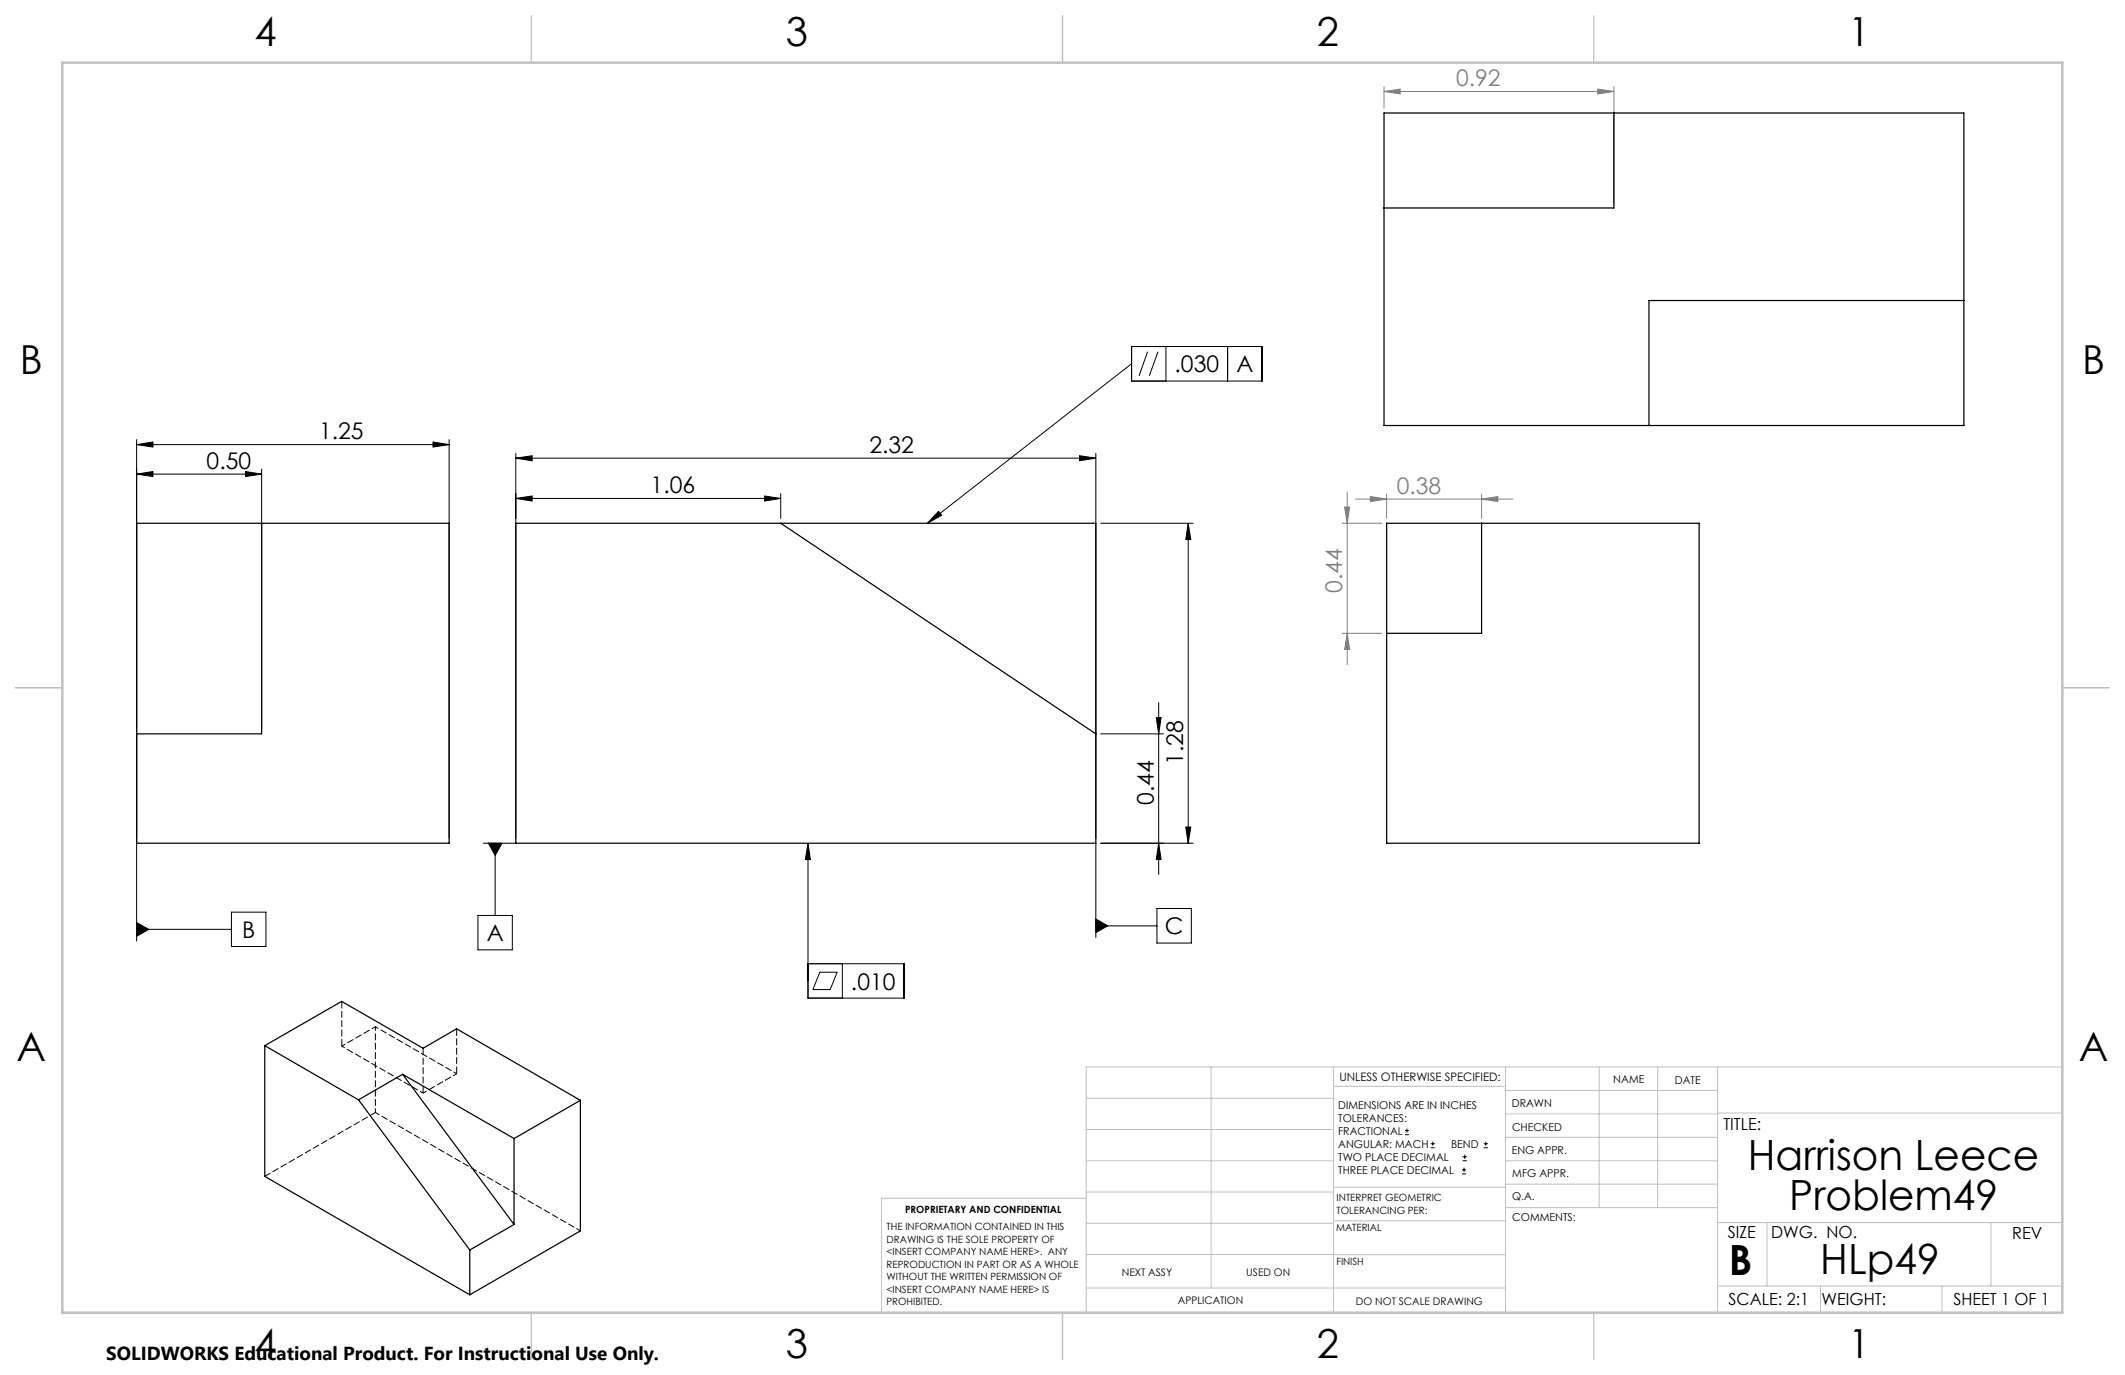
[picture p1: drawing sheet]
<svg xmlns="http://www.w3.org/2000/svg" width="432mm" height="279mm" viewBox="0 0 432 279" stroke-linecap="round" stroke-linejoin="round" font-family="sans-serif">
<g fill="none" stroke="#000" stroke-width=".2">
<path d="M229.9 70.4h26.5v7h-26.5zM229.9 73.9l-41.4 32.4M233.2 71.5l-1.7 4.9M235.3 71.5l-1.8 4.9M236.9 70.4v7M249.4 70.4v7M27.8 90.3l3.3-.5v1zM27.8 96.3l3.3-.5v1zM27.8 89.3v101.9M27.8 90.3h63.5M27.8 96.3h25.4M49.9 95.8l3.3 .5-3.3 .5z"/>
<path d="M53.2 95.3v52.8M88 89.8l3.3 .5-3.3 .5zM91.3 89.3v81.1M104.8 93.1l3.3-.5v1zM104.8 92.1v78.3M104.8 93.1h117.9M219.4 92.6l3.3 .5-3.3 .5zM222.7 92.1v78.3M104.8 101.3l3.3-.5v1zM104.8 101.3h53.8M155.4 100.8l3.2 .5-3.2 .5zM158.6 100.3v5"/>
<path d="M190.7 103.9l.6 .8-2.8 1.6zM223.7 106.3h18.7M241.4 106.3v65M241.4 106.3l.6 3.3h-1.1zM223.7 149.1h12.7M235 145.8h.9l-.5 3.3zM235.4 142.8v34.9M98.2 171.3h6.6M99.2 171.3h2.8l-1.4 2.5zM100.6 171.3v14.7M164.2 171.3l.5 3.4h-1zM164.2 171.3v31.5h19.5v-7h-19.5"/>
<path d="M222.7 171.3v19.2M223.7 171.3h18.7M235.4 171.3l.5 3.4h-.9zM240.9 168.1h1.1l-.6 3.2zM27.8 187.5l2.4 1.3-2.4 1.5zM27.8 188.8h19.2M47 185.3h7v7h-7zM97.1 186h7v7h-7zM166.6 197.6h3.5l-1.4 3.5h-3.5zM171.2 195.8v7M222.7 186.7l2.4 1.4-2.4 1.4zM222.7 188.1h12.4"/>
<path d="M235.1 184.6h7v7h-7zM285.5 230.6h.8M285.5 229.7h.8M285.9 229.3v.9M290.7 233.2h.8M290.7 232.4h.8M291.1 232v.8M297.1 238.5h.8M297.1 237.7h.8M297.2 235.9h.9M297.2 235.1h.9M297.5 237.3v.8"/>
<path d="M297.6 234.6v.9M301.5 233.2h.8M301.5 232.4h.8M301.9 232v.8"/>
</g>
<g fill="none" stroke="#808080" stroke-width=".2">
<path d="M281.2 18.6l3.3-.5v1zM281.2 17.6v4.4M281.2 18.6h46.7M324.7 18.1l3.2 .5-3.2 .5zM327.9 17.6v23.7M273.8 100v35M272.7 106.3h8.1M273.2 103h1l-.4 3.3zM275.4 101.4h32M278.4 100.9l3.4 .5-3.4 .5zM281.8 100.4v4.9M301.1 101.4l3.3-.5v1z"/>
<path d="M301.1 100.4v4.9M272.7 128.7h8.1M273.8 128.7l.4 3.3h-1z"/>
</g>
<g fill="none" stroke="#c0c0c0" stroke-width=".2">
<path d="M246.1 216.8v44.9M271 216.8v49.9M305.9 216.8v49.9M324.9 216.8v28.6M336.8 216.8v28.6M349 216.8v49.9M419.1 216.8h-198.4v49.9M220.7 235.9h50.3M220.7 229.5h50.3M220.7 223.2h50.3M271 220.7h34.9M305.9 231.1h43.1"/>
<path d="M305.9 226.3h43.1M305.9 221.6h43.1M305.9 235.9h43.1M349 226.2h70.1M220.7 248.6h50.3M220.7 242.2h50.3M220.7 254.9h50.3M220.7 243.5h-41.6v23.2M271 255h34.9M271 248.1h35M271 241.2h35M305.9 240.6h43.1"/>
<path d="M306 245.4h43M349 248.4h70.1M359.1 248.4v12.9M404.6 248.4v12.9M220.7 261.7h85.2M349 261.3h70.1M369.9 261.3v5.4M394.6 261.3v5.4"/>
</g>
<path d="M108 3.2v9.5M215.9 3.2v9.5M323.8 3.2v9.5M3.1 139.7h9.6M419.1 139.7h9.5M108 266.7v9.6M215.9 266.7v9.6M323.8 266.7v9.6" fill="none" stroke="#c0c0c0" stroke-width=".25"/>
<path d="M12.7 12.7h406.4v254h-406.4z" fill="none" stroke="#c0c0c0" stroke-width=".5"/>
<g fill="#000">
<path d="M104.8 93.1l3.3-.5v1zM219.4 92.6l3.3 .5-3.3 .5zM104.8 101.3l3.3-.5v1zM155.4 100.8l3.2 .5-3.2 .5zM27.8 90.3l3.3-.5v1zM88 89.8l3.3 .5-3.3 .5zM27.8 96.3l3.3-.5v1zM49.9 95.8l3.3 .5-3.3 .5z"/>
<path d="M235 145.8h.9l-.5 3.3zM235.4 171.3l.5 3.4h-.9z"/>
<path d="M164.2 171.3l.5 3.4h-1zM190.7 103.9l.6 .8-2.8 1.6zM99.2 171.3l1.4 2.5 1.4-2.5zM222.7 186.7l2.4 1.4-2.4 1.4zM27.8 187.5l2.4 1.3-2.4 1.5z"/>
<path d="M240.9 168.1h1.1l-.6 3.2zM241.4 106.3l.6 3.3h-1.1z"/>
</g>
<g fill="#808080">
<path d="M281.2 18.6l3.3-.5v1zM324.7 18.1l3.2 .5-3.2 .5zM278.4 100.9l3.4 .5-3.4 .5zM301.1 101.4l3.3-.5v1z"/>
<path d="M273.8 128.7l.4 3.3h-1zM273.2 103h1l-.4 3.3z"/>
</g>
<g fill="none" stroke="#000" stroke-width=".25">
<path d="M281.2 23h117.9v63.5h-117.9zM327.9 23v19.3h-46.7M399.1 61.1h-64v25.4M27.8 106.3h63.5v65h-63.5zM53.2 106.3v42.8h-25.4M104.8 106.3h117.9v65h-117.9zM158.6 106.3l64.1 42.8M281.8 106.3h63.5v65h-63.5zM301.1 106.3v22.4h-19.3M53.8 212.5v26.5l41.7 24.1M53.8 212.5l19 11M53.8 212.5l15.6-9 16.6 9.5 6.8-3.9 25.1 14.5"/>
<path d="M81.8 218.3l-9 5.2M81.8 218.3l22.7 30.5M81.8 218.3l22.7 13.1M72.8 223.5l22.7 30.5M104.5 231.4v17.4M117.9 223.6l-13.4 7.8M117.9 223.6v26.5l-22.4 13M95.5 254v9.1M104.5 248.8l-9 5.2"/>
</g>
<path d="M117.9 250.1l-41.6-24" fill="none" stroke="#000" stroke-width=".2" stroke-dasharray="1.3 .6" stroke-dashoffset=".4"/>
<path d="M69.4 212.6v-9.1M92.8 218.2v-9.2M86 222.1v-9.1" fill="none" stroke="#000" stroke-width=".2" stroke-dasharray="1.3 .6" stroke-dashoffset="-.1"/>
<path d="M76.3 226.1l-22.5 12.9" fill="none" stroke="#000" stroke-width=".2" stroke-dasharray="1.3 .6" stroke-dashoffset=".1"/>
<path d="M76.3 208.6v17.5M76.3 208.6l-6.9 4M86 222.1l6.8-3.9" fill="none" stroke="#000" stroke-width=".2" stroke-dasharray="1.3 .6" stroke-dashoffset=".5"/>
<path d="M69.4 212.6l16.6 9.5M92.8 218.2l-16.5-9.6" fill="none" stroke="#000" stroke-width=".2" stroke-dasharray="1.3 .6" stroke-dashoffset=".6"/>
<g font-size="8.5">
<text x="355.2" y="237.7">Harrison Leece</text>
<text x="363.6" y="245.8">Problem49</text>
<text x="351.3" y="259">B</text>
<text x="369.9" y="258.9">HLp49</text>
</g>
<g font-size="8.1">
<text x="51.7" y="9.3">4</text>
<text x="159.7" y="9.3">3</text>
<text x="267.6" y="9.3">2</text>
<text x="375.6" y="9.3">1</text>
<text x="4" y="76">B</text>
<text x="423.1" y="76">B</text>
<text x="3.3" y="215.7">A</text>
<text x="422.4" y="215.7">A</text>
<text x="51.7" y="276">4</text>
<text x="159.7" y="276">3</text>
<text x="267.6" y="276">2</text>
<text x="375.6" y="276">1</text>
</g>
<g font-size="4.7" fill="#808080">
<text x="295.9" y="17.6">0.92</text>
<text x="283.8" y="100.4">0.38</text>
<text x="272.7" y="120.5" transform="rotate(-90 272.7 120.5)">0.44</text>
</g>
<g font-size="4.7">
<text x="238.7" y="75.7">.030</text>
<text x="251.2" y="75.7">A</text>
<text x="64.8" y="89.3">1.25</text>
<text x="42" y="95.3">0.50</text>
<text x="176.7" y="92.1">2.32</text>
<text x="132.2" y="100.3">1.06</text>
<text x="240.5" y="155.4" transform="rotate(-90 240.5 155.4)">1.28</text>
<text x="234.5" y="163.5" transform="rotate(-90 234.5 163.5)">0.44</text>
<text x="49.2" y="190.6">B</text>
<text x="98.9" y="191.2">A</text>
<text x="236.7" y="189.9">C</text>
<text x="172.9" y="201.1">.010</text>
</g>
<text font-size="3.8" x="21.6" y="276.3">SOLIDWORKS Educational Product. For Instructional Use Only.</text>
<g font-size="3.4">
<text x="350.2" y="229.5">TITLE:</text>
<text x="351.1" y="251.6">SIZE</text>
<text x="359.9" y="251.6">DWG. NO.</text>
<text x="408.9" y="251.7">REV</text>
<text x="351.2" y="265.2">SCALE: 2:1</text>
<text x="370.1" y="265.3">WEIGHT:</text>
<text x="396.9" y="265.2">SHEET 1 OF 1</text>
</g>
<text font-size="2.4" x="272.2" y="219.7">UNLESS OTHERWISE SPECIFIED:</text>
<g font-size="2.2">
<text x="327.8" y="220.1">NAME</text>
<text x="340.3" y="220.2">DATE</text>
<text x="271.9" y="225.3">DIMENSIONS ARE IN INCHES</text>
<text x="271.9" y="227.9">TOLERANCES:</text>
<text x="307.2" y="224.9">DRAWN</text>
<text x="271.9" y="230.6">FRACTIONAL</text>
<text x="271.9" y="233.2">ANGULAR: MACH</text>
<text x="294.9" y="233.2">BEND</text>
<text x="307.3" y="229.8">CHECKED</text>
<text x="271.9" y="235.9">TWO PLACE DECIMAL</text>
<text x="271.9" y="238.5">THREE PLACE DECIMAL</text>
<text x="307.2" y="234.5">ENG APPR.</text>
<text x="307.3" y="239.2">MFG APPR.</text>
<text x="307.3" y="243.9">Q.A.</text>
<text x="307.3" y="248.1">COMMENTS:</text>
</g>
<g font-size="2.1">
<text x="227.9" y="259.2">NEXT ASSY</text>
<text x="253.3" y="259.2">USED ON</text>
<text x="239.3" y="265">APPLICATION</text>
<text x="275.5" y="265.1">DO NOT SCALE DRAWING</text>
</g>
<g font-size="2">
<text x="271.6" y="244.1">INTERPRET GEOMETRIC</text>
<text x="180.2" y="250">THE INFORMATION CONTAINED IN THIS</text>
<text x="183.9" y="246.4">PROPRIETARY AND CONFIDENTIAL</text>
<text x="271.5" y="250.2">MATERIAL</text>
<text x="271.6" y="246.6">TOLERANCING PER:</text>
<text x="180.2" y="252.5">DRAWING IS THE SOLE PROPERTY OF</text>
<text x="180.2" y="255.1">&lt;INSERT COMPANY NAME HERE&gt;. ANY</text>
<text x="180.2" y="257.6">REPRODUCTION IN PART OR AS A WHOLE</text>
<text x="271.5" y="257">FINISH</text>
<text x="180.2" y="260.1">WITHOUT THE WRITTEN PERMISSION OF</text>
<text x="180.2" y="262.6">&lt;INSERT COMPANY NAME HERE&gt; IS</text>
<text x="180.2" y="265.2">PROHIBITED.</text>
</g>
</svg>
